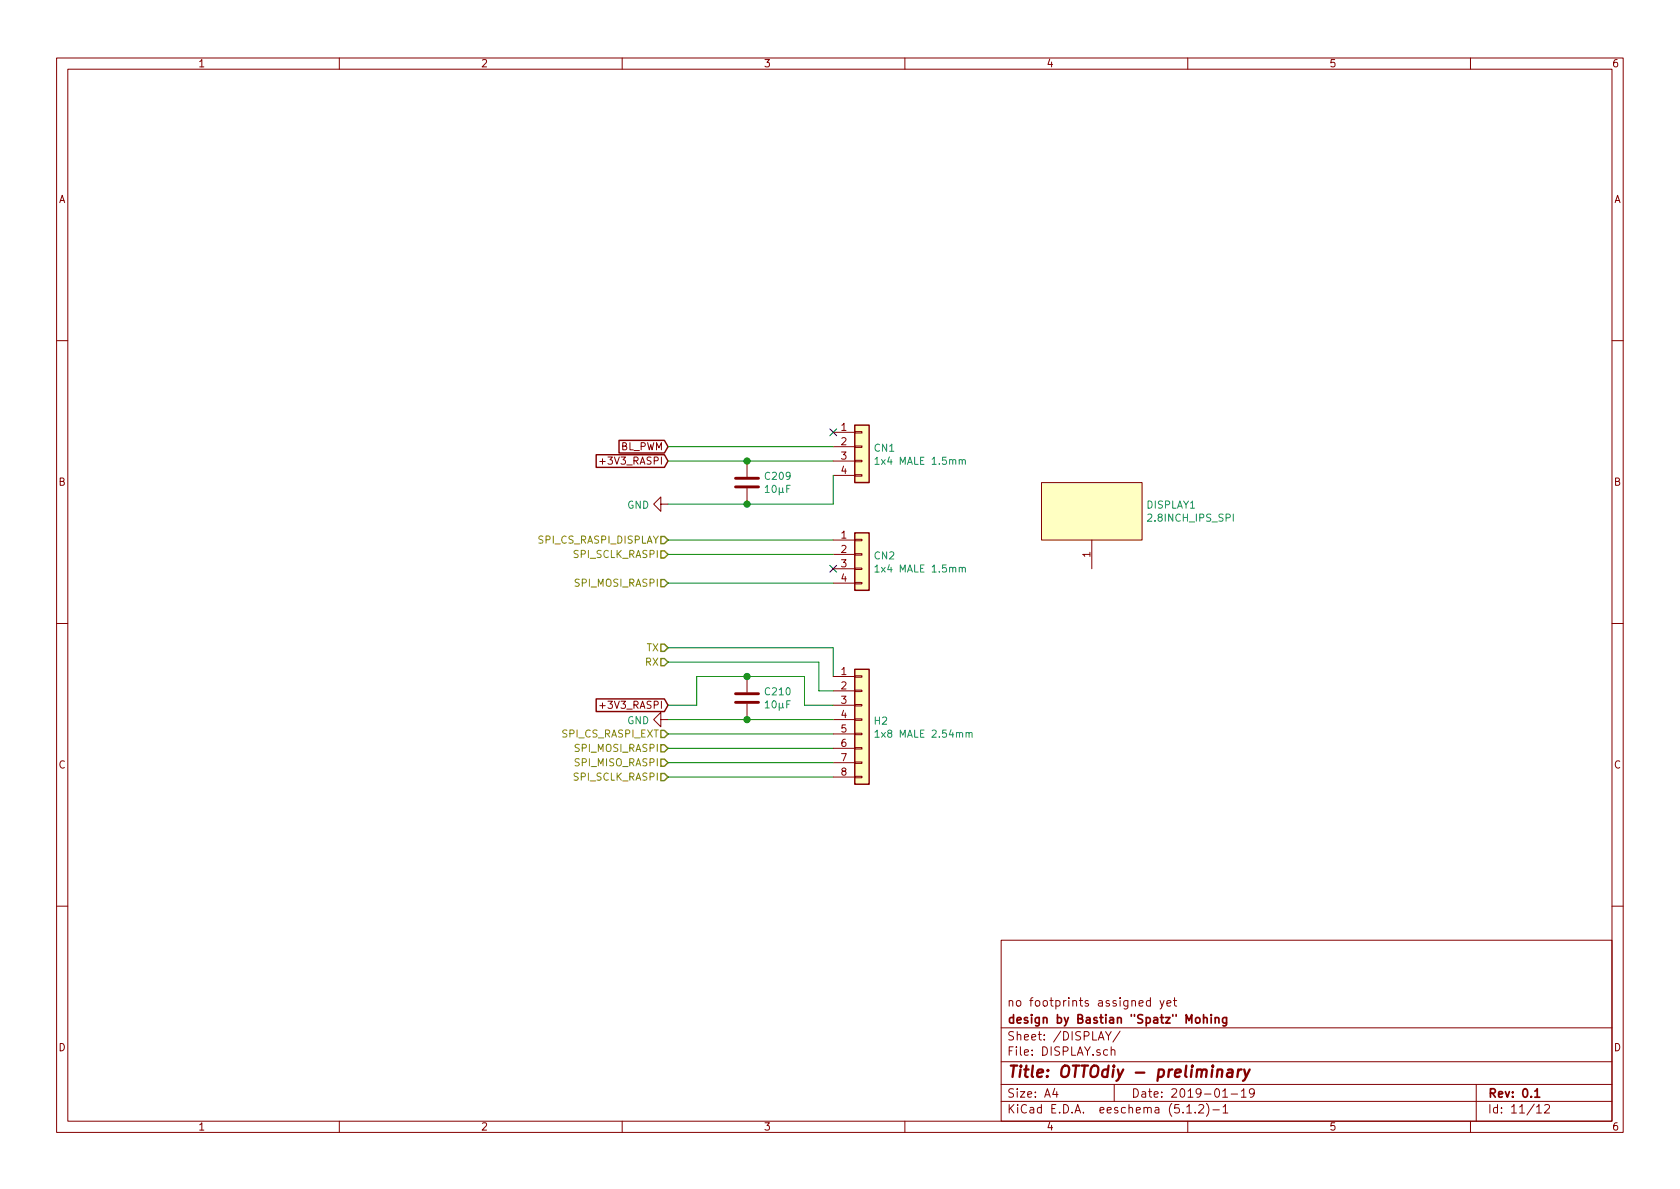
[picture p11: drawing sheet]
<svg xmlns="http://www.w3.org/2000/svg" width="297mm" height="210mm" viewBox="0 0 297 210" stroke-linecap="round" stroke-linejoin="round" font-family="sans-serif">
<g fill="none" stroke="#840000" stroke-width=".18">
<path d="M10 10.3h277v189.9h-277zM12 12.2h273v186.1h-273zM60 10.3v1.9M110 10.3v1.9M160 10.3v1.9M210 10.3v1.9M260 10.3v1.9M10 60.2h2M147.3 76.4h3.8M147.3 79h3.8M151.1 78.9h1.3v.2h-1.3zM151.1 76.3h1.3v.3h-1.3z"/>
<path d="M285 60.2h2M106 81.6h1M116.8 89.1v-1.2l-1.2 1.2 1.2 1.3v-1.3h1.3M132.1 81.5v2.8M132.1 86.4v2.7M147.3 81.5h3.8M147.3 84.1h3.8M147.3 95.5h3.8M147.3 98h3.8M151.1 83.9h1.3v.3h-1.3zM151.1 81.4h1.3v.3h-1.3zM151.1 97.9h1.3v.3h-1.3z"/>
<path d="M151.1 95.4h1.3v.2h-1.3zM184.1 85.3h17.8v10.2h-17.8zM193 95.5v5.1M10 110.3h2M132.1 119.6v2.8M147.3 100.6h3.8M147.3 103.1h3.8M147.3 119.6h3.8M151.1 103h1.3v.2h-1.3zM151.1 100.5h1.3v.2h-1.3zM151.1 119.5h1.3v.3h-1.3zM285 110.3h2"/>
<path d="M106 124.8h1M116.8 127.2v-1.2l-1.2 1.2 1.2 1.3v-1.3h1.3M132.1 124.5v2.7M147.3 122.2h3.8M147.3 124.7h3.8M147.3 127.2h3.8M147.3 129.8h3.8M147.3 132.3h3.8M147.3 134.9h3.8M147.3 137.4h3.8M151.1 137.3h1.3v.2h-1.3zM151.1 134.7h1.3v.3h-1.3z"/>
<path d="M151.1 132.2h1.3v.3h-1.3zM151.1 129.7h1.3v.2h-1.3zM151.1 127.1h1.3v.3h-1.3zM151.1 124.6h1.3v.2h-1.3zM151.1 122h1.3v.3h-1.3zM10 160.2h2M177 166.3h108v32h-108zM203.4 177l-.4-.1-.3 .3 .1 .6h.6M203.4 176.4v1.5M205.1 176.9l.4 1M205.8 176.9l-.5 1.4-.2 .1M206.3 177.4l.7-.1v-.3l-.4-.1-.3 .2 .1 .7h.6"/>
<path d="M207.5 176.9h.6M207.7 176.4v1.3l.4 .2M285 160.2h2M60 198.3v1.9M110 198.3v1.9M160 198.3v1.9M177 194.8h108M177 191.8h108M177 187.8h108M177 181.8h108M186.5 192.5l-.4 1h1M186.8 193v1"/>
<path d="M195.5 182.4l.5 .8 .5-.8M195.8 185.7l-.4-.1-.3 .3 .1 .6 .2 .1 .4-.1M196 183.2v.7M196.5 185.7a.37 .37 0 0 1 .6 .1v.8M196.5 185.1v1.5M197 191.8v3M198 182.3l-1.2 2M209.8 195.8l.5-.5v1.5M209.8 196.8h.9M210 198.3v1.9M211.3 196.7v.1M212 195.5l.2-.2h.3l.3 .5-.9 1h.9"/>
<path d="M213.3 195.1a1.71 1.71 0 0 1 0 2.3M214.5 196.3h1.1M216.2 194h.8M216.3 195.8l.4-.5v1.5M216.3 196.8h.8M217.7 193.5h1.1M219.5 193l.4-.5v1.5M219.5 194h.8M221.8 193.2l-.3 .3h-.3l-.3-.3v-.4l.2-.2 .4-.1 .2 .2a1.13 1.13 0 0 1-.2 1.2l-.4 .1M260 198.3v1.9M261 191.8v6.5M271.7 195.8l.4-.5v1.5"/>
<path d="M271.7 196.8h.8M273.1 195.5l.2-.2h.4l.2 .2 .1 .3-.1 .2-.9 .8h1"/>
</g>
<path d="M212.8 179.4v1.5M214.1 179.4v.2M214.1 179.9v1M214.9 179.9v1M216.9 179.9v1.2l-.3 .3h-.4M212.8 180.1l.2-.2 .4 .1v.9M214.9 180.1v-.1a.37 .37 0 0 1 .6 .1v.8M216.9 180l-.5-.1-.2 .3v.6l.2 .1 .5-.1M271.4 193l.4-.5v1.5M271.4 194h.8" fill="none" stroke="#840000" stroke-width=".3"/>
<path d="M215.3 189.3a.5 .5 0 0 1 .8 .1l-.1 1M217.1 189.2h.8l-.1 1.2M217.9 189.6l-.7 .1a.41 .41 0 0 0-.3 .3 .41 .41 0 0 0 .2 .4l.7-.1M218.9 189.1l-.1 1.3M219.5 189.1a.55 .55 0 0 0-.6 .4M220 189.1l.3 1.3M221 189.1l-.9 1.8-.3 .2" fill="none" stroke="#840000" stroke-width=".41"/>
<g fill="#ffffc2" stroke="#ffffc2" stroke-width=".18">
<path d="M151.1 75.2h2.6v10.1h-2.6z"/>
<path d="M151.1 94.2h2.6v10.2h-2.6z"/>
<path d="M184.1 85.3h17.8v10.2h-17.8z"/>
<path d="M151.1 118.4h2.6v20.3h-2.6z"/>
</g>
<path d="M109.4 77.9h8.1l.6 1.1-.6 1.1h-8.1zM151.1 75.2h2.6v10.1h-2.6zM105.4 80.4h12.1l.6 1.1-.6 1.1h-12.1zM151.1 94.2h2.6v10.2h-2.6zM151.1 118.4h2.6v20.3h-2.6zM105.4 123.6h12.1l.6 1.1-.6 1.1h-12.1z" fill="none" stroke="#840000" stroke-width=".25"/>
<path d="M154.7 81.2l.4-.4v1.3M154.7 82.1h.7M169.6 81.4l.2-.1h.3v.8M170.1 81.5l.2-.2h.3l.1 .8M154.7 100.2l.4-.3v1.3M154.7 101.2h.7M169.6 100.5l.2-.2 .3 .1v.8M170.1 100.5l.2-.2 .3 .1 .1 .8M154.7 129.5l.4-.4v1.3M154.7 130.4h.7M170.8 129.7l.2-.2 .3 .1v.8M171.3 129.7l.2-.2 .3 .1 .1 .8" fill="none" stroke="#008484" stroke-width=".18"/>
<path d="M130 86.1h4.1M130 84.6h4.1M130 124.2h4.1M130 122.7h4.1" fill="none" stroke="#840000" stroke-width=".51"/>
<g fill="none" stroke="#008400" stroke-width=".18">
<path d="M118.1 79h29.2M118.1 95.5h29.2M118.1 81.5h29.2M118.1 98h29.2M147.3 84.1v5h-29.2M118.1 114.5h29.2v5.1M118.1 117.1h26.7v5.1h2.5M118.1 103.1h29.2M118.1 127.2h29.2M118.1 129.8h29.2M118.1 132.3h29.2M118.1 137.4h29.2"/>
<path d="M118.1 134.9h29.2M118.1 124.7h5.1v-5.1h19v5.1h5.1"/>
</g>
<path d="M146.7 75.8l1.2 1.3M147.9 75.8l-1.2 1.3M146.7 100l1.2 1.2M147.9 100l-1.2 1.2" fill="none" stroke="#000084" stroke-width=".18"/>
<path d="M116.8 94.9h.7l.6 .6-.6 .6h-.7zM116.8 97.4h.7l.6 .6-.6 .7h-.7zM116.8 102.5h.7l.6 .6-.6 .7h-.7zM116.8 116.5h.7l.6 .6-.6 .6h-.7zM116.8 113.9h.7l.6 .6-.6 .7h-.7zM116.8 129.2h.7l.6 .6-.6 .6h-.7zM116.8 136.8h.7l.6 .6-.6 .6h-.7zM116.8 134.2h.7l.6 .7-.6 .6h-.7zM116.8 131.7h.7l.6 .6-.6 .7h-.7z" fill="none" stroke="#848400" stroke-width=".25"/>
<g fill="#008400" stroke="#008400" stroke-width=".25">
<circle cx="132.1" cy="89.1" r=".51"/>
<circle cx="132.1" cy="81.5" r=".51"/>
<circle cx="132.1" cy="127.2" r=".51"/>
<circle cx="132.1" cy="119.6" r=".51"/>
</g>
<text font-size="2.8" fill="#840000" x="178" y="190.5">Title: OTTOdiy - preliminary</text>
<g font-size="2.1" fill="#840000">
<text x="178" y="178">no footprints assigned yet</text>
<text x="178" y="184">Sheet: /DISPLAY/</text>
<text x="178" y="181">design by Bastian &quot;Spatz&quot; Mohing</text>
<text x="178" y="186.7">File: DISPLAY.sch</text>
<text x="178" y="196.9">KiCad E.D.A. eeschema (5.1.2)-1</text>
<text x="178" y="194.1">Size: A4</text>
<text x="200" y="194.1">Date: 2019-01-19</text>
<text x="263" y="194.1">Rev: 0.1</text>
<text x="263" y="196.9">Id: 11/12</text>
</g>
<g font-size="1.8" fill="#840000">
<text x="35" y="11.9">1</text>
<text x="85" y="11.9">2</text>
<text x="135" y="11.9">3</text>
<text x="185" y="11.9">4</text>
<text x="235" y="11.9">5</text>
<text x="285" y="11.9">6</text>
<text x="10.4" y="35.9">A</text>
<text x="285.4" y="35.9">A</text>
<text x="148.7" y="76.2">1</text>
<text x="106.8" y="82.2">+3V3_RASPI</text>
<text x="109.7" y="79.6">BL_PWM</text>
<text x="148.7" y="78.7">2</text>
<text x="148.7" y="81.3">3</text>
<text x="148.7" y="83.8">4</text>
<text x="10.4" y="85.9">B</text>
<text x="285.4" y="85.9">B</text>
<text x="148.7" y="95.2">1</text>
<text x="148.7" y="97.8">2</text>
<text x="148.7" y="100.3">3</text>
<text x="192.8" y="98.5" transform="rotate(-90 192.8 98.5)">1</text>
<text x="148.7" y="102.9">4</text>
<text x="148.7" y="119.4">1</text>
<text x="106.8" y="125.3">+3V3_RASPI</text>
<text x="148.7" y="121.9">2</text>
<text x="148.7" y="124.5">3</text>
<text x="148.7" y="127">4</text>
<text x="148.7" y="129.5">5</text>
<text x="10.4" y="135.9">C</text>
<text x="148.7" y="132.1">6</text>
<text x="148.7" y="134.6">7</text>
<text x="148.7" y="137.2">8</text>
<text x="285.4" y="135.9">C</text>
<text x="10.4" y="185.9">D</text>
<text x="285.4" y="185.9">D</text>
<text x="35" y="199.9">1</text>
<text x="85" y="199.9">2</text>
<text x="135" y="199.9">3</text>
<text x="185" y="199.9">4</text>
<text x="235" y="199.9">5</text>
<text x="285" y="199.9">6</text>
</g>
<g font-size="1.8" fill="#008484">
<text x="154.6" y="79.9">CN1</text>
<text x="155.5" y="82.2">1x4 MALE 1.5mm</text>
<text x="110.9" y="90">GND</text>
<text x="135.4" y="84.9">C209</text>
<text x="135.4" y="87.2">10µF</text>
<text x="202.8" y="89.9">DISPLAY1</text>
<text x="203.3" y="92.2">2.8INCH_IPS_SPI</text>
<text x="154.6" y="98.9">CN2</text>
<text x="155.5" y="101.2">1x4 MALE 1.5mm</text>
<text x="135.4" y="123">C210</text>
<text x="135.4" y="125.3">10µF</text>
<text x="110.9" y="128.1">GND</text>
<text x="154.6" y="128.1">H2</text>
<text x="155.6" y="130.4">1x8 MALE 2.54mm</text>
</g>
<g font-size="1.8" fill="#848400">
<text x="95.2" y="96.1">SPI_CS_RASPI_DISPLAY</text>
<text x="101.5" y="98.7">SPI_SCLK_RASPI</text>
<text x="101.8" y="103.8">SPI_MOSI_RASPI</text>
<text x="114.1" y="117.7">RX</text>
<text x="114.3" y="115.2">TX</text>
<text x="99.5" y="130.4">SPI_CS_RASPI_EXT</text>
<text x="101.8" y="135.5">SPI_MISO_RASPI</text>
<text x="101.8" y="133">SPI_MOSI_RASPI</text>
<text x="101.5" y="138">SPI_SCLK_RASPI</text>
</g>
</svg>
